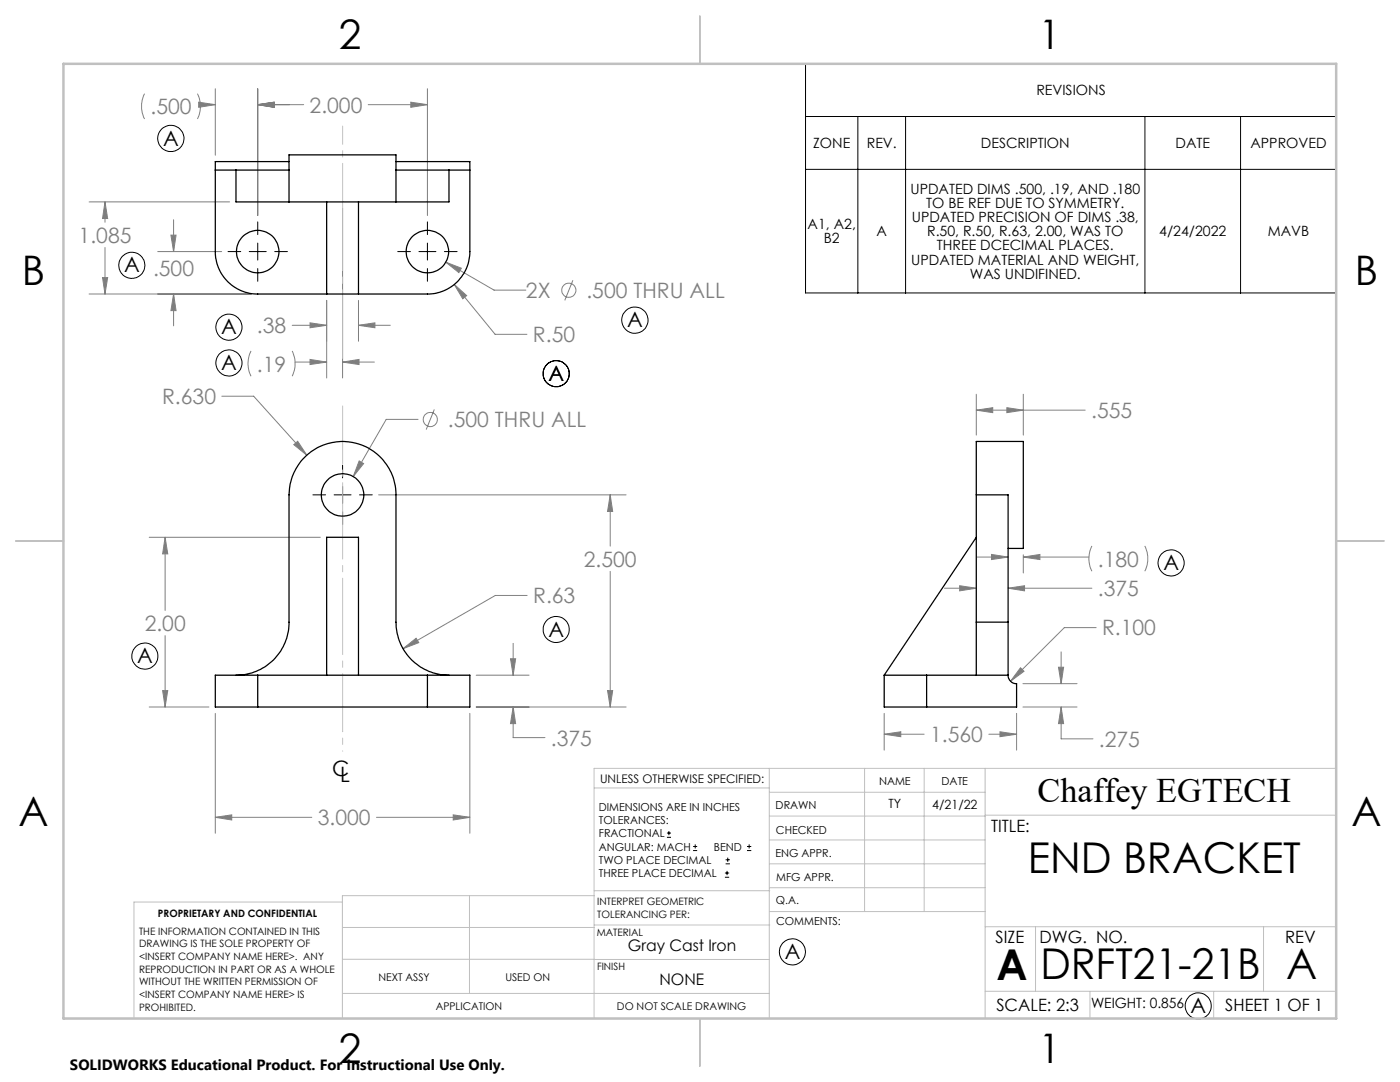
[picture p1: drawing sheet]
<svg xmlns="http://www.w3.org/2000/svg" width="279mm" height="216mm" viewBox="0 0 279 216" stroke-linecap="round" stroke-linejoin="round" font-family="sans-serif">
<g fill="none" stroke="#808080" stroke-width=".2">
<path d="M28.9 18.7a5.6 5.6 0 0 0 0 5M39.4 18.7a5.6 5.6 0 0 1 0 5M43 17.7v13.3M51.4 17.7v25.3M85.3 17.7v25.3M39.7 20.4l3.3 .5-3.3 .5zM40 20.9h3M51.4 20.9h9.2M51.4 20.9l3.3-.5v1zM73.5 20.9h11.8M82 20.4l3.3 .5-3.3 .5zM17.8 40.3h28"/>
<path d="M17.8 58.7h32.4M20.5 55.4h1l-.5 3.3zM21 40.3v4M21 49.4v9.3M21 40.3l.5 3.3h-1zM31.5 50.2h12.7M34.1 46.9h1l-.5 3.3zM34.6 43.9v6.3M34.6 58.7v6.3M34.6 58.7l.5 3.3h-1zM65.2 59.9v15.5M68.4 41.6v33.8"/>
<path d="M71.5 59.9v8.2M89 52.3l9.6 5.6h6.4M89 52.3l3.1 1.2-.5 .9zM90.7 56.8l8.1 9.9h6.4M90.7 56.8l2.4 2.2-.7 .6zM114.3 55.9l-1.6 4M44.3 79.1h6.3l10.6 11.7M50.1 70a5.6 5.6 0 0 0 0 5.1M58.3 64.9h6.9M58.3 70a5.9 5.9 0 0 1 0 5.1M58.9 72.2h6.3M61.9 64.4l3.3 .5-3.3 .5z"/>
<path d="M61.9 71.7l3.3 .5-3.3 .5zM68.4 72.2l3.2-.5v1zM68.4 72.2h6.3M71.5 64.9h6.4M71.5 64.9l3.3-.5v1zM194.8 78.7v8.1M204.2 78.7v8.1M58.6 88.7l.8-.6 1.8 2.7zM71.7 92l.9 .5-2.1 2.6zM75.6 98.7h49.4M83.4 83.7h-6.3l-6.6 11.4M86.7 81.7l-1.6 4"/>
<path d="M121.8 98.7v10.3M121.8 98.7l.5 3.4h-1.1zM194.8 81.8l3.3-.4v.9zM194.8 81.8h21.8M200.9 81.4l3.3 .4-3.3 .5zM29.8 107.2h34.1M32.9 107.2v14.6M32.9 107.2l.6 3.3h-1zM105.2 118.8h-6.4l-18.4 10.6M121.8 114v27.1M188.5 117.4h6.3M191.5 116.9l3.3 .5-3.3 .5z"/>
<path d="M194.8 111.2h6.4M197.9 110.6l3.3 .6-3.3 .5zM201.2 117.4l3.3-.5v1zM201.2 117.4h16.7M204.2 111.2l3.3-.6v1.1zM204.2 110.7v3.6M204.2 111.2h13.1M217.9 108.9a5.6 5.6 0 0 0 0 5.1M228.5 108.9a5.6 5.6 0 0 1 0 5.1M32.5 137.8h1l-.6 3.3zM32.9 126.8v14.3M80.4 129.4l2.6-2 .6 .8z"/>
<path d="M95 134.7h10.6M101.9 131.4h1l-.5 3.3zM102.4 128.4v6.3M121.2 137.8h1.1l-.5 3.3zM203.7 133.2l.7 .7-2.7 2zM204.2 136.4h10.7M211.2 133.1h1.1l-.5 3.3zM211.8 130.1v6.3M218.8 125.2h-6.4l-10.7 10.7M29.8 141.1h11.9M43 142.3v24M93.8 142.3v24"/>
<path d="M95 141.1h30M102.4 141.1l.5 3.3h-1zM102.4 141.1v6.1h6.4M176.5 146.5l3.3-.5v1zM176.5 142.3v7.4M176.5 146.5h7.9M197.3 146.5h5.6M199.6 146l3.3 .5-3.3 .5zM202.9 142.3v7.4M204.2 141.1h10.7M211.8 141.1l.5 3.3h-1.1zM211.8 141.1v6.3h6.3"/>
<path d="M43 163.1h19.2M43 163.1l3.2-.5v1zM75.1 163.1h18.7M90.5 162.6l3.3 .5-3.3 .5z"/>
<circle cx="113.5" cy="57.9" r="1.42"/>
<circle cx="85.9" cy="83.7" r="1.41"/>
</g>
<g fill="none" stroke="#000" stroke-width=".2">
<path d="M160.8 12.7h105.9v45.8h-105.9zM160.8 23.2h105.9M160.8 33.8h105.9M171.2 23.2v35.3M180.7 23.2v35.3M228.5 23.2v35.3M247.6 23.2v35.3M45.5 50.2h2.5M49.7 50.2h3.4M51.4 44.3v2.5M51.4 48.5v3.4M51.4 53.6v2.5"/>
<path d="M54.8 50.2h2.6M79.4 50.2h2.5M83.6 50.2h3.4M85.3 44.3v2.5M85.3 48.5v3.4M85.3 53.6v2.5M88.7 50.2h2.5M62.4 98.7h2.6M66.7 98.7h3.4M68.4 92.8v2.6M68.4 97v3.4M71.8 98.7h2.5"/>
<path d="M68.4 102.1v2.6M133.1 167.1h.8M133.1 166.2h.8M133.5 165.8v.9M138.3 169.7h.8M138.3 168.9h.8M138.7 168.5v.8M144.7 175h.8M144.7 174.2h.8M144.8 172.4h.9M144.8 171.6h.9M145.1 173.8v.8"/>
<path d="M145.2 171.1v.9M149.1 169.7h.8M149.1 168.9h.8M149.5 168.5v.8"/>
<circle cx="34.1" cy="27.6" r="2.61"/>
<circle cx="26.3" cy="53" r="2.6"/>
<circle cx="45.7" cy="72.4" r="2.61"/>
<circle cx="45.7" cy="65.3" r="2.61"/>
<circle cx="111" cy="74.6" r="2.61"/>
<circle cx="126.7" cy="63.9" r="2.62"/>
<circle cx="233.7" cy="112.3" r="2.61"/>
<circle cx="28.9" cy="130.9" r="2.6"/>
<circle cx="111" cy="125.6" r="2.61"/>
<circle cx="158.1" cy="189.9" r="2.6"/>
<circle cx="239.1" cy="200.7" r="2.6"/>
</g>
<path d="M68.4 81v64.9" fill="none" stroke="#c0c0c0" stroke-width=".2" stroke-dasharray="15.2 1.3 1.3 1.3" stroke-dashoffset="3.7"/>
<path d="M68.4 145.9v4" fill="none" stroke="#c0c0c0" stroke-width=".2" stroke-dasharray="15.2 1.3 1.3 1.3" stroke-dashoffset="15.2"/>
<path d="M68.4 40.3v31.2" fill="none" stroke="#c0c0c0" stroke-width=".2" stroke-dasharray="15.2 1.3 1.3 1.3" stroke-dashoffset="1.5"/>
<path d="M68.4 40.3v-15.1" fill="none" stroke="#c0c0c0" stroke-width=".2" stroke-dasharray="15.2 1.3 1.3 1.3" stroke-dashoffset="7.6"/>
<g fill="none" stroke="#c0c0c0" stroke-width=".2">
<path d="M118.6 157.2h34.9M153.5 153.3v49.9M153.5 158.1h43.1M172.5 153.3v28.6M184.4 153.3v28.6M196.6 153.3v49.9M266.7 153.3h-148.1v49.9M68.3 180h-41.6v23.2M93.7 178.7v19.5M118.6 178.7h-50.3v24.5M118.6 177.7h35M153.5 167.6h43.1"/>
<path d="M153.5 162.8h43.1M153.5 172.4h43.1M153.5 177.1h43.1M196.6 162.7h70.1M68.3 198.2h85.2M68.3 191.4l85.2 .1M68.3 185.1h50.3M118.6 184.6h35M153.6 181.9h43M196.6 197.8h70.1M196.6 184.9h70.1M206.7 184.9v12.9"/>
<path d="M217.5 197.8v5.4M242.2 197.8v5.4M252.2 184.9v12.9"/>
</g>
<path d="M139.7 3.2v9.5M3.1 107.9h9.6M266.7 107.9h9.5M139.7 203.2v9.6" fill="none" stroke="#c0c0c0" stroke-width=".25"/>
<path d="M12.7 12.7h254v190.5h-254z" fill="none" stroke="#c0c0c0" stroke-width=".5"/>
<g fill="#808080">
<path d="M68.4 72.2l3.2-.5v1zM61.9 71.7l3.3 .5-3.3 .5z"/>
<path d="M32.9 107.2l.6 3.3h-1zM32.5 137.8h1l-.6 3.3zM90.5 162.6l3.3 .5-3.3 .5zM43 163.1l3.2-.5v1zM102.4 141.1l.5 3.3h-1zM101.9 131.4h1l-.5 3.3zM121.8 98.7l.5 3.4h-1.1zM121.2 137.8h1.1l-.5 3.3zM58.6 88.7l2.6 2.1-1.8-2.7zM80.4 129.4l3.2-1.2-.6-.8zM71.7 92l-1.2 3.1 2.1-2.6zM71.5 64.9l3.3-.5v1zM61.9 64.4l3.3 .5-3.3 .5zM82 20.4l3.3 .5-3.3 .5zM51.4 20.9l3.3-.5v1zM51.4 20.9l3.3-.5v1zM39.7 20.4l3.3 .5-3.3 .5zM21 40.3l.5 3.3h-1zM20.5 55.4h1l-.5 3.3zM34.1 46.9h1l-.5 3.3zM34.6 58.7l.5 3.3h-1zM90.7 56.8l1.7 2.8 .7-.6zM89 52.3l2.6 2.1 .5-.9zM176.5 146.5l3.3-.5v1zM199.6 146l3.3 .5-3.3 .5zM203.7 133.2l-2 2.7 2.7-2zM211.8 141.1l.5 3.3h-1.1zM211.2 133.1h1.1l-.5 3.3zM201.2 117.4l3.3-.5v1zM191.5 116.9l3.3 .5-3.3 .5zM197.9 110.6l3.3 .6-3.3 .5zM204.2 111.2l3.3-.6v1.1zM200.9 81.4l3.3 .4-3.3 .5zM194.8 81.8l3.3-.4v.9z"/>
</g>
<g fill="none" stroke="#000" stroke-width=".25">
<path d="M43 33.9v16.3a8.4 8.4 0 0 0 8.4 8.5h33.9a8.4 8.4 0 0 0 8.5-8.5v-16.3M43 33.9h4.1M47.1 33.9h10.6M47.1 33.9v6.4h10.6M57.7 32.2h-14.7v1.7M79 33.9h10.6M79 32.2h14.8v1.7M89.6 33.9v6.4h-10.6M89.6 33.9h4.2M57.7 40.3v-9.4h21.3v9.4M57.7 40.3h21.3M65.2 40.3v18.4"/>
<path d="M71.5 40.3v18.4M194.8 98.7v-10.6h9.4v21.3h-3M194.8 98.7h6.4v25.4M194.8 98.7v25.4M194.8 107.2l-18.3 27.5M47.1 134.7a10.5 10.5 0 0 0 10.6-10.6v-25.4a10.7 10.7 0 0 1 10.7-10.6 10.7 10.7 0 0 1 10.6 10.6v25.4a10.5 10.5 0 0 0 10.6 10.6M51.4 134.7h-8.4v6.4h8.4M51.4 134.7v6.4M51.4 134.7h33.9M65.2 134.7v-27.5h6.3v27.5M85.3 134.7h8.5v6.4h-8.5M85.3 134.7v6.4"/>
<path d="M176.5 134.7h8.4M176.5 134.7v6.4h8.4M184.9 134.7h16.3M184.9 134.7v6.4M194.8 124.1v10.6M194.8 124.1h6.4M201.2 134.7a1.69 1.69 0 0 0 1.7 1.7v4.7h-18M201.2 124.1v10.6M51.4 141.1h33.9"/>
<circle cx="51.4" cy="50.2" r="4.2"/>
<circle cx="85.3" cy="50.2" r="4.2"/>
<circle cx="68.4" cy="98.8" r="4.2"/>
</g>
<g font-size="8.5">
<text x="205.1" y="174.2">END BRACKET</text>
<text x="198.9" y="195.5">A</text>
<text x="207.6" y="195.4">DRFT21-21B</text>
<text x="256.7" y="195.4">A</text>
</g>
<g font-size="8.1">
<text x="67.6" y="9.7">2</text>
<text x="207.3" y="9.7">1</text>
<text x="4.4" y="57">B</text>
<text x="270.4" y="57">B</text>
<text x="3.7" y="164.9">A</text>
<text x="269.7" y="164.9">A</text>
<text x="67.6" y="212.2">2</text>
<text x="207.3" y="212.2">1</text>
</g>
<text font-size="6.9" x="207.1" y="160.1">Chaffey EGTECH</text>
<g font-size="4.2" fill="#808080">
<text x="30" y="22.8">.500</text>
<text x="61.8" y="22.5">2.000</text>
<text x="15.7" y="48.5">1.085</text>
<text x="105" y="59.4">2X</text>
<text x="117" y="59.5">.500 THRU ALL</text>
<text x="51.3" y="66.5">.38</text>
<text x="106.4" y="68.3">R.50</text>
<text x="51.3" y="74.1">.19</text>
<text x="32.3" y="80.7">R.630</text>
<text x="217.8" y="83.4">.555</text>
<text x="89.4" y="85.2">.500 THRU ALL</text>
<text x="116.5" y="113.1">2.500</text>
<text x="219.1" y="113">.180</text>
<text x="219.1" y="119">.375</text>
<text x="28.9" y="125.9">2.00</text>
<text x="106.4" y="120.4">R.63</text>
<text x="219.9" y="126.8">R.100</text>
<text x="109.9" y="148.8">.375</text>
<text x="185.6" y="148.1">1.560</text>
<text x="219.3" y="149">.275</text>
<text x="63.4" y="164.7">3.000</text>
</g>
<g font-size="4.2">
<text x="32.6" y="29.1">A</text>
<text x="24.8" y="54.4">A .500</text>
<text x="125.2" y="65.3">A</text>
<text x="44.2" y="66.7">A</text>
<text x="44.2" y="73.9">A</text>
<text x="109.5" y="76">A</text>
<text x="232.2" y="113.7">A</text>
<text x="109.5" y="127">A</text>
<text x="27.4" y="132.3">A</text>
<text x="66.3" y="154.8">C</text>
<text x="67.9" y="156">L</text>
<text x="156.6" y="191.4">A</text>
<text x="237.6" y="202.2">A</text>
</g>
<g font-size="3.4">
<text x="197.8" y="166">TITLE:</text>
<text x="198.7" y="188.1">SIZE</text>
<text x="207.5" y="188.1">DWG. NO.</text>
<text x="256.5" y="188.2">REV</text>
<text x="198.8" y="201.7">SCALE: 2:3</text>
<text x="244.5" y="201.7">SHEET 1 OF 1</text>
</g>
<g font-size="3.2">
<text x="125.3" y="189.8">Gray Cast Iron</text>
<text x="131.6" y="196.6">NONE</text>
</g>
<text font-size="3" x="14" y="213.5">SOLIDWORKS Educational Product. For Instructional Use Only.</text>
<g font-size="2.8">
<text x="206.8" y="19">REVISIONS</text>
<text x="162.3" y="29.6">ZONE</text>
<text x="173" y="29.6">REV.</text>
<text x="195.8" y="29.6">DESCRIPTION</text>
<text x="234.6" y="29.6">DATE</text>
<text x="249.6" y="29.6">APPROVED</text>
<text x="181.7" y="38.7">UPDATED DIMS .500, .19, AND .180</text>
<text x="184.9" y="41.5">TO BE REF DUE TO SYMMETRY.</text>
<text x="161.2" y="45.7">A1, A2,</text>
<text x="174.9" y="47.2">A</text>
<text x="182" y="44.3">UPDATED PRECISION OF DIMS .38,</text>
<text x="185" y="47.2">R.50, R.50, R.63, 2.00, WAS TO</text>
<text x="231.3" y="47.2">4/24/2022</text>
<text x="253" y="47.2">MAVB</text>
<text x="164.4" y="48.6">B2</text>
<text x="181.9" y="52.8">UPDATED MATERIAL AND WEIGHT,</text>
<text x="187" y="50">THREE DCECIMAL PLACES.</text>
<text x="193.6" y="55.6">WAS UNDIFINED.</text>
<text x="217.7" y="201.2">WEIGHT: 0.856</text>
</g>
<g font-size="2.5">
<text x="177.3" y="161.3">TY</text>
<text x="186.1" y="161.4">4/21/22</text>
</g>
<text font-size="2.4" x="119.8" y="156.2">UNLESS OTHERWISE SPECIFIED:</text>
<g font-size="2.2">
<text x="119.5" y="161.8">DIMENSIONS ARE IN INCHES</text>
<text x="154.8" y="161.4">DRAWN</text>
<text x="175.4" y="156.6">NAME</text>
<text x="187.9" y="156.7">DATE</text>
<text x="119.5" y="164.4">TOLERANCES:</text>
<text x="119.5" y="167.1">FRACTIONAL</text>
<text x="154.9" y="166.3">CHECKED</text>
<text x="119.5" y="169.7">ANGULAR: MACH</text>
<text x="119.5" y="172.4">TWO PLACE DECIMAL</text>
<text x="142.5" y="169.7">BEND</text>
<text x="154.8" y="171">ENG APPR.</text>
<text x="119.5" y="175">THREE PLACE DECIMAL</text>
<text x="154.9" y="175.7">MFG APPR.</text>
<text x="154.9" y="180.4">Q.A.</text>
<text x="154.9" y="184.6">COMMENTS:</text>
</g>
<g font-size="2.1">
<text x="75.5" y="195.7">NEXT ASSY</text>
<text x="100.9" y="195.7">USED ON</text>
<text x="86.9" y="201.5">APPLICATION</text>
<text x="123.1" y="201.6">DO NOT SCALE DRAWING</text>
</g>
<g font-size="2">
<text x="31.5" y="182.9">PROPRIETARY AND CONFIDENTIAL</text>
<text x="119.2" y="180.6">INTERPRET GEOMETRIC</text>
<text x="119.2" y="183.1">TOLERANCING PER:</text>
<text x="27.8" y="186.5">THE INFORMATION CONTAINED IN THIS</text>
<text x="27.8" y="189">DRAWING IS THE SOLE PROPERTY OF</text>
<text x="27.8" y="191.6">&lt;INSERT COMPANY NAME HERE&gt;. ANY</text>
<text x="119.1" y="186.7">MATERIAL</text>
<text x="27.8" y="194.1">REPRODUCTION IN PART OR AS A WHOLE</text>
<text x="27.8" y="196.6">WITHOUT THE WRITTEN PERMISSION OF</text>
<text x="119.1" y="193.5">FINISH</text>
<text x="27.8" y="199.1">&lt;INSERT COMPANY NAME HERE&gt; IS</text>
<text x="27.8" y="201.7">PROHIBITED.</text>
</g>
</svg>
